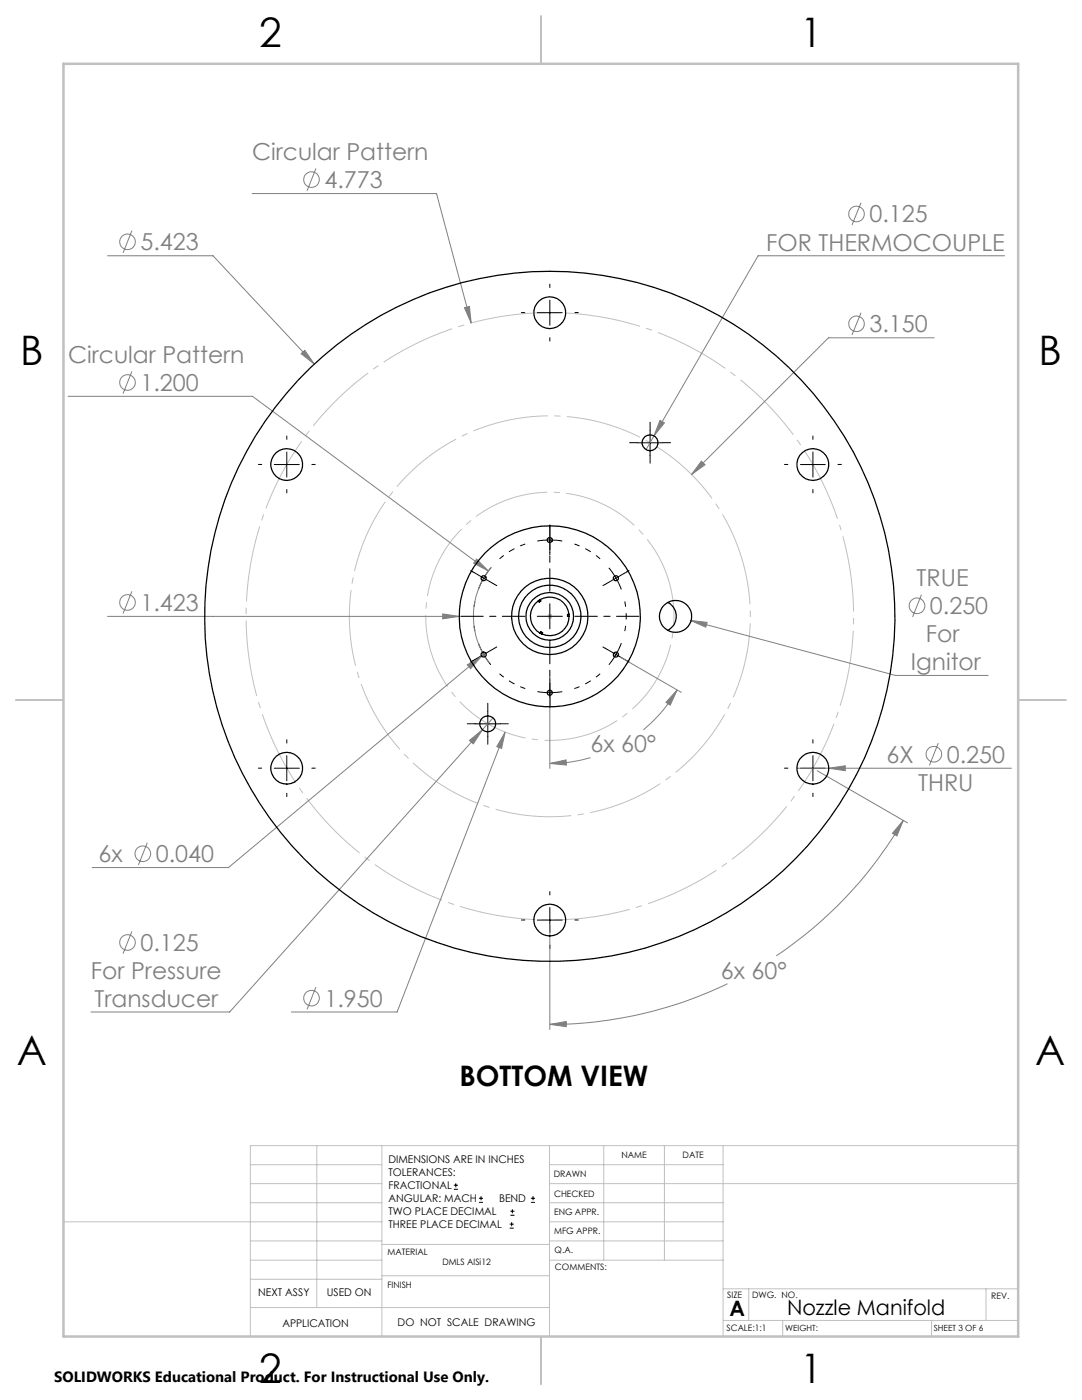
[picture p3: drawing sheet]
<svg xmlns="http://www.w3.org/2000/svg" width="216mm" height="279mm" viewBox="0 0 216 279" stroke-linecap="round" stroke-linejoin="round" font-family="sans-serif">
<g fill="none" stroke="#808080" stroke-width=".2">
<path d="M50.3 38.6h36.8l6.9 25.9M63 33.6l-1.7 4.5M21.4 51h21.1l20.2 21.7M26.3 46l-1.7 4.5M171.8 40.5l-1.8 4.4M200.4 51h-49.1l-20.8 36M13.6 79.1h36.8l47 34.8M26.3 74.1l-1.7 4.5M60.1 70.6l.7-.7 1.9 2.8zM92.7 61.4l1-.3 .3 3.4zM171.8 62.4l-1.8 4.5M186.4 67.4h-21.1l-27.3 27.3"/>
<path d="M130.5 87l-1.6 2.7M131.7 83.9l.9 .5-2.1 2.6zM139.9 92l.8 .7-2.7 2zM26.3 118l-1.7 4.4M95.1 111.6l2.3 2.3-2.9-1.5zM98.1 113.2a15.2 15.2 0 0 0-.5 19.1M183.9 118.7l-1.8 4.4M21.4 123h70.2M88.3 122.5l3.3 .5-3.3 .5zM93.2 132.7l2.9-1.7-2.2 2.5zM96.1 131l-50.5 42.1h-27.2M96.9 130.3l-.8 .7"/>
<path d="M109.7 139.2v14.2M123.8 131.1l12.2 7.1M135.1 137.7l-1.4 3-.8-.5zM135.1 137.7a29 29 0 0 1-6.7 8M137.8 123.8l3.3 .4-.3 1zM137.8 123.8l40.9 11h18.5M93.7 147.8l2.6-2.2-1.9 2.8zM96.3 145.6l-50.5 56.4h-27.7M98.4 143.3l-2.1 2.3M100.8 146.1l-.7 3.3-1-.4zM100.8 146.1l-21.6 55.9h-21.1M109.7 152.4l3.3-.7v1z"/>
<path d="M117.8 151.2a28 28 0 0 1-8.1 1.2M159 153.3h42.8M163.1 153.8l18 10.4M165.4 153.3l3.3-.5v1zM187.2 148.3l-1.7 4.5M29.4 168.2l-1.8 4.4M180.2 163.7l-1.2 3.1-.9-.5zM180.2 163.7a82 82 0 0 1-25.3 27M26.3 185.9l-1.7 4.4M63 197l-1.7 4.4M109.7 184.6v20.9M145.2 196.3a81.4 81.4 0 0 1-35.5 8.1"/>
<path d="M109.7 204.4l3.3-.5v1z"/>
<circle cx="62.2" cy="35.8" r="1.55"/>
<circle cx="25.4" cy="48.3" r="1.55"/>
<circle cx="170.9" cy="42.7" r="1.56"/>
<circle cx="25.4" cy="76.3" r="1.55"/>
<circle cx="170.9" cy="64.6" r="1.55"/>
<circle cx="25.4" cy="120.2" r="1.56"/>
<circle cx="183" cy="120.9" r="1.56"/>
<circle cx="186.3" cy="150.5" r="1.55"/>
<circle cx="28.5" cy="170.4" r="1.55"/>
<circle cx="25.4" cy="188.1" r="1.55"/>
<circle cx="62.2" cy="199.2" r="1.55"/>
</g>
<g fill="none" stroke="#000" stroke-width=".2">
<path d="M109.7 59.9v5M107.2 62.4h5M54.7 92.7h5M57.2 90.2v5M127.2 88.4h5M129.7 85.9v5M159.7 92.7h5M162.2 90.2v5M107.2 108a14.7 14.7 0 0 1 5 0M109.7 105.3v5M54.7 153.3h5M57.2 150.8v5"/>
<path d="M94.8 144.5h5M97.3 142v5M159.7 153.3h5M162.2 150.8v5M107.2 183.6h5M109.7 181.1v5M90.6 237.3h.8M90.6 236.5h.8M90.9 236.1v.9M95.6 240h.8M95.6 239.1h.8M96 238.7v.8"/>
<path d="M105.9 240h.9M105.9 239.1h.9M106.4 238.7v.8M101.7 245.1h.8M101.7 244.3h.8M101.8 242.5h.9M101.8 241.7h.9M102.1 243.9v.8M102.2 241.3v.8"/>
</g>
<path d="M96.5 115.4l-1 2.2M96.5 115.4l1.4-2.1M122.9 115.4l-1.4-2.1M122.9 115.4l1.1 2.2M96.5 130.6l1.4 2.1M96.5 130.6l-1-2.2M109.7 138.2l2.5-.2M109.7 138.2l-2.5-.2M122.9 130.6l1.1-2.2M122.9 130.6l-1.4 2.1" fill="none" stroke="#000" stroke-width=".2" stroke-dasharray="15.2 1.3 1.3 1.3" stroke-linecap="butt"/>
<path d="M104.8 108.6a15.2 15.2 0 0 0-5.1 2.9M119.8 111.5a15.2 15.2 0 0 0-5.2-2.9M94.8 120a15.2 15.2 0 0 0 0 6M99.7 134.5a15.2 15.2 0 0 0 5.1 2.9M114.6 137.4a15.2 15.2 0 0 0 5.2-2.9M124.7 126a15.2 15.2 0 0 0 0-6" fill="none" stroke="#000" stroke-width=".2" stroke-dasharray="15.2 1.3 1.3 1.3" stroke-dashoffset="14.2" stroke-linecap="butt"/>
<path d="M133.4 115.8a24.8 24.8 0 0 0-41.5-10 24.8 24.8 0 0 0 11.3 41.1 24.8 24.8 0 0 0 30.6-29.8l-.4-1.3" fill="none" stroke="#c0c0c0" stroke-width=".2" stroke-dasharray="15.2 1.3 1.3 1.3" stroke-dashoffset="6" stroke-linecap="butt"/>
<path d="M148 111.3a40 40 0 0 0-67.1-16.1 40 40 0 0 0 18.5 66.4 40 40 0 0 0 49.1-48.3l-.5-2" fill="none" stroke="#c0c0c0" stroke-width=".2" stroke-dasharray="15.2 1.3 1.3 1.3" stroke-dashoffset="5.8" stroke-linecap="butt"/>
<path d="M167.7 105.3a60.6 60.6 0 0 0-101.6-24.4 60.6 60.6 0 0 0 27.9 100.6 60.6 60.6 0 0 0 74.5-73.2l-.8-3" fill="none" stroke="#c0c0c0" stroke-width=".2" stroke-dasharray="15.2 1.3 1.3 1.3" stroke-dashoffset="-1.8" stroke-linecap="butt"/>
<g fill="none" stroke="#c0c0c0" stroke-width=".2">
<path d="M109.2 123h1M109.4 122.7l.7 .7M109.7 122.5v1M110.1 122.7l-.7 .7M50 232.4h26.2M50 236.2h26.2M63.2 228.6v32.3M76.2 228.6v38.1M109.6 228.6v38.1M109.6 232.4h34.7M109.6 236.2h93.6M120.5 228.6v22.9"/>
<path d="M132.6 228.6v22.9M144.3 228.6v38.1M203.2 228.6h-153.2v38.1M12.7 243.8h63.5M50 251.5h26.2M50 240h26.2M50 247.7h26.2M50 255.3h26.2M76.2 254.6h33.4M76.2 248.4h33.4M109.6 251.5h34.7M109.6 243.8h34.7"/>
<path d="M109.6 240h34.7M109.6 247.7h34.7M144.3 257.2h58.9M149.4 257.2v6.3M196.7 257.2v6.3M50 260.9h59.6M144.3 263.5h58.9M156.2 263.5v3.2M185.9 263.5v3.2"/>
</g>
<g fill="none" stroke="#000" stroke-width=".2" stroke-dasharray="15.2 1.3 1.3 1.3">
<path d="M109.7 57.4v-.7M104.7 62.4h-.7M109.7 67.4v.7M114.7 62.4h.7M52.2 92.7h-.6M57.2 87.7v-.7M57.2 97.7v.7M62.2 92.7h.7M127.2 88.4h-1.6M129.7 85.9v-1.6M129.7 90.9v1.5M132.2 88.4h1.6"/>
<path d="M157.2 92.7h-.7M162.2 87.7v-.7M162.2 97.7v.7M167.2 92.7h.7M94.4 114.1l-.5-.2M96.5 115.4l-2.1-1.3M96.5 115.4l2.2 1.2M98.7 116.6l.4 .3M109.7 105.3v-.6M109.7 110.3v.5M120.8 116.6l-.5 .3M122.9 115.4l2.2-1.3"/>
<path d="M122.9 115.4l-2.1 1.2M125.1 114.1l.4-.2M94.4 131.9l-.5 .2M96.5 130.6l-2.1 1.3M96.5 130.6l2.2-1.2M98.7 129.4l.4-.3M109.7 123v-2.5M109.7 123h-2.5M109.7 123v2.5M109.7 123h2.5M109.7 138.2v2.5M109.7 138.2v-2.5"/>
<path d="M109.7 135.7v-.5M120.8 129.4l-.5-.3M122.9 130.6l2.2 1.3M122.9 130.6l-2.1-1.2M125.1 131.9l.4 .2M52.2 153.3h-.6M57.2 148.3v-.7M57.2 158.3v.7M62.2 153.3h.7M94.8 144.4h-1.6M97.3 141.9v-1.5M97.3 146.9v1.6"/>
<path d="M99.8 144.4h1.6M109.7 140.7v.5M157.2 153.3h-.7M162.2 148.3v-.7M162.2 158.3v.7M167.2 153.3h.7M109.7 178.6v-.7M104.7 183.6h-.7M109.7 188.6v.7M114.7 183.6h.7"/>
</g>
<path d="M109.7 118v-12.8M104.7 123h-12.8M109.7 128v12.8M114.7 123h12.8" fill="none" stroke="#000" stroke-width=".2" stroke-dasharray="15.2 1.3 1.3 1.3" stroke-dashoffset="10.8"/>
<path d="M108 3.2v9.5M3.1 139.7h9.6M203.2 139.7h9.5M108 266.7v9.6" fill="none" stroke="#c0c0c0" stroke-width=".25"/>
<path d="M12.7 12.7h190.5v254h-190.5z" fill="none" stroke="#c0c0c0" stroke-width=".5"/>
<g fill="#808080">
<path d="M165.4 153.3l3.3-.5v1z"/>
<path d="M92.7 61.4l1.3 3.1-.3-3.4zM100.8 146.1l-1.7 2.9 1 .4zM139.9 92l-1.9 2.7 2.7-2z"/>
<path d="M93.2 132.7l.7 .8 2.2-2.5zM93.7 147.8l.7 .6 1.9-2.8zM131.7 83.9l-1.2 3.1 2.1-2.6zM137.8 123.8l3 1.4 .3-1zM109.7 204.4l3.3-.5v1zM180.2 163.7l-1.2 3.1-.9-.5zM109.7 152.4l3.3-.7v1zM135.1 137.7l-1.4 3-.8-.5zM88.3 122.5v1l3.3-.5zM60.1 70.6l2.6 2.1-1.9-2.8zM95.1 111.6l-.6 .8 2.9 1.5z"/>
</g>
<g fill="none" stroke="#000" stroke-width=".25">
<path d="M107.4 119.9a3.8 3.8 0 0 0 .4 6.5M107.8 119.7a3.9 3.9 0 0 1 5.7 2.9M107.8 119.7l-.4 .2M107.8 119.7l.1 .2-.1 .2-.2 .1-.2-.3M107.8 126.4l.4 .1M107.8 126.4l.1-.3 .4 .2-.1 .2M113.5 122.6l.1 .4M113.5 122.6h-.3v.4h.4M113.6 123a3.8 3.8 0 0 1-5.4 3.5M133.3 120.2a3.2 3.2 0 0 1 0 5.6"/>
<circle cx="109.7" cy="62.4" r="3.2"/>
<circle cx="57.2" cy="92.7" r="3.2"/>
<circle cx="129.7" cy="88.4" r="1.59"/>
<circle cx="162.2" cy="92.7" r="3.2"/>
<circle cx="96.5" cy="115.4" r=".51"/>
<circle cx="109.7" cy="107.8" r=".5"/>
<circle cx="122.9" cy="115.4" r=".5"/>
<circle cx="96.5" cy="130.6" r=".51"/>
<circle cx="109.7" cy="123" r="68.9"/>
<circle cx="109.7" cy="123" r="18.1"/>
<circle cx="109.7" cy="123" r="6.2"/>
<circle cx="109.7" cy="123" r="7.6"/>
<circle cx="109.7" cy="123" r="4.8"/>
<circle cx="109.7" cy="138.2" r=".51"/>
<circle cx="122.9" cy="130.6" r=".51"/>
<circle cx="134.8" cy="123" r="3.2"/>
<circle cx="57.2" cy="153.3" r="3.2"/>
<circle cx="97.3" cy="144.5" r="1.58"/>
<circle cx="162.2" cy="153.3" r="3.2"/>
<circle cx="109.7" cy="183.6" r="3.2"/>
</g>
<g font-size="8.1">
<text x="51.7" y="9.3">2</text>
<text x="159.7" y="9.3">1</text>
<text x="4" y="72.8">B</text>
<text x="207.2" y="72.8">B</text>
<text x="3.3" y="212.5">A</text>
<text x="206.5" y="212.5">A</text>
<text x="51.7" y="276">2</text>
<text x="159.7" y="276">1</text>
</g>
<text font-size="5.6" x="91.7" y="216.8">BOTTOM VIEW</text>
<g font-size="4.7" fill="#808080">
<text x="50.3" y="32">Circular Pattern</text>
<text x="64.7" y="37.5">4.773</text>
<text x="173.5" y="44.4">0.125</text>
<text x="28" y="50">5.423</text>
<text x="152.9" y="50">FOR THERMOCOUPLE</text>
<text x="173.5" y="66.3">3.150</text>
<text x="13.6" y="72.5">Circular Pattern</text>
<text x="28" y="78">1.200</text>
<text x="182.9" y="117">TRUE</text>
<text x="28" y="121.9">1.423</text>
<text x="185.6" y="122.6">0.250</text>
<text x="184.7" y="128.2">For</text>
<text x="181.7" y="133.8">Ignitor</text>
<text x="117.8" y="150.2">6x 60°</text>
<text x="176.9" y="152.2">6X</text>
<text x="188.9" y="152.2">0.250</text>
<text x="183.2" y="157.8">THRU</text>
<text x="19.7" y="172.1">6x</text>
<text x="31.1" y="172.1">0.040</text>
<text x="28" y="189.8">0.125</text>
<text x="18.1" y="195.4">For Pressure</text>
<text x="143.8" y="195.3">6x 60°</text>
<text x="18.8" y="201">Transducer</text>
<text x="64.7" y="200.9">1.950</text>
</g>
<g font-size="4.2">
<text x="145.6" y="262.7">A</text>
<text x="157" y="262.4">Nozzle Manifold</text>
</g>
<text font-size="3" x="10.8" y="275.7">SOLIDWORKS Educational Product. For Instructional Use Only.</text>
<g font-size="2.1">
<text x="77.5" y="232.2">DIMENSIONS ARE IN INCHES</text>
<text x="77.5" y="234.7">TOLERANCES:</text>
<text x="77.5" y="237.3">FRACTIONAL</text>
<text x="77.5" y="239.9">ANGULAR: MACH</text>
<text x="99.6" y="239.9">BEND</text>
<text x="77.5" y="242.5">TWO PLACE DECIMAL</text>
<text x="77.5" y="245.1">THREE PLACE DECIMAL</text>
<text x="51.5" y="258.7">NEXT ASSY</text>
<text x="65.2" y="258.6">USED ON</text>
<text x="56.3" y="264.8">APPLICATION</text>
<text x="79.3" y="264.6">DO NOT SCALE DRAWING</text>
</g>
<g font-size="1.8">
<text x="124" y="231.1">NAME</text>
<text x="136.2" y="231.1">DATE</text>
<text x="110.5" y="234.8">DRAWN</text>
<text x="110.5" y="238.9">CHECKED</text>
<text x="110.6" y="242.5">ENG APPR.</text>
<text x="77.3" y="250.5">MATERIAL</text>
<text x="110.6" y="246.3">MFG APPR.</text>
<text x="110.7" y="250">Q.A.</text>
<text x="77.3" y="257">FINISH</text>
<text x="88.3" y="252.4">DMLS AlSi12</text>
<text x="110.7" y="253.5">COMMENTS:</text>
<text x="145.1" y="259">SIZE</text>
<text x="150.1" y="259.1">DWG. NO.</text>
<text x="197.8" y="259.2">REV.</text>
<text x="145" y="265.7">SCALE:1:1</text>
</g>
<g font-size="1.7">
<text x="156.7" y="265.7">WEIGHT:</text>
<text x="186.3" y="265.7">SHEET 3 OF 6</text>
</g>
</svg>
